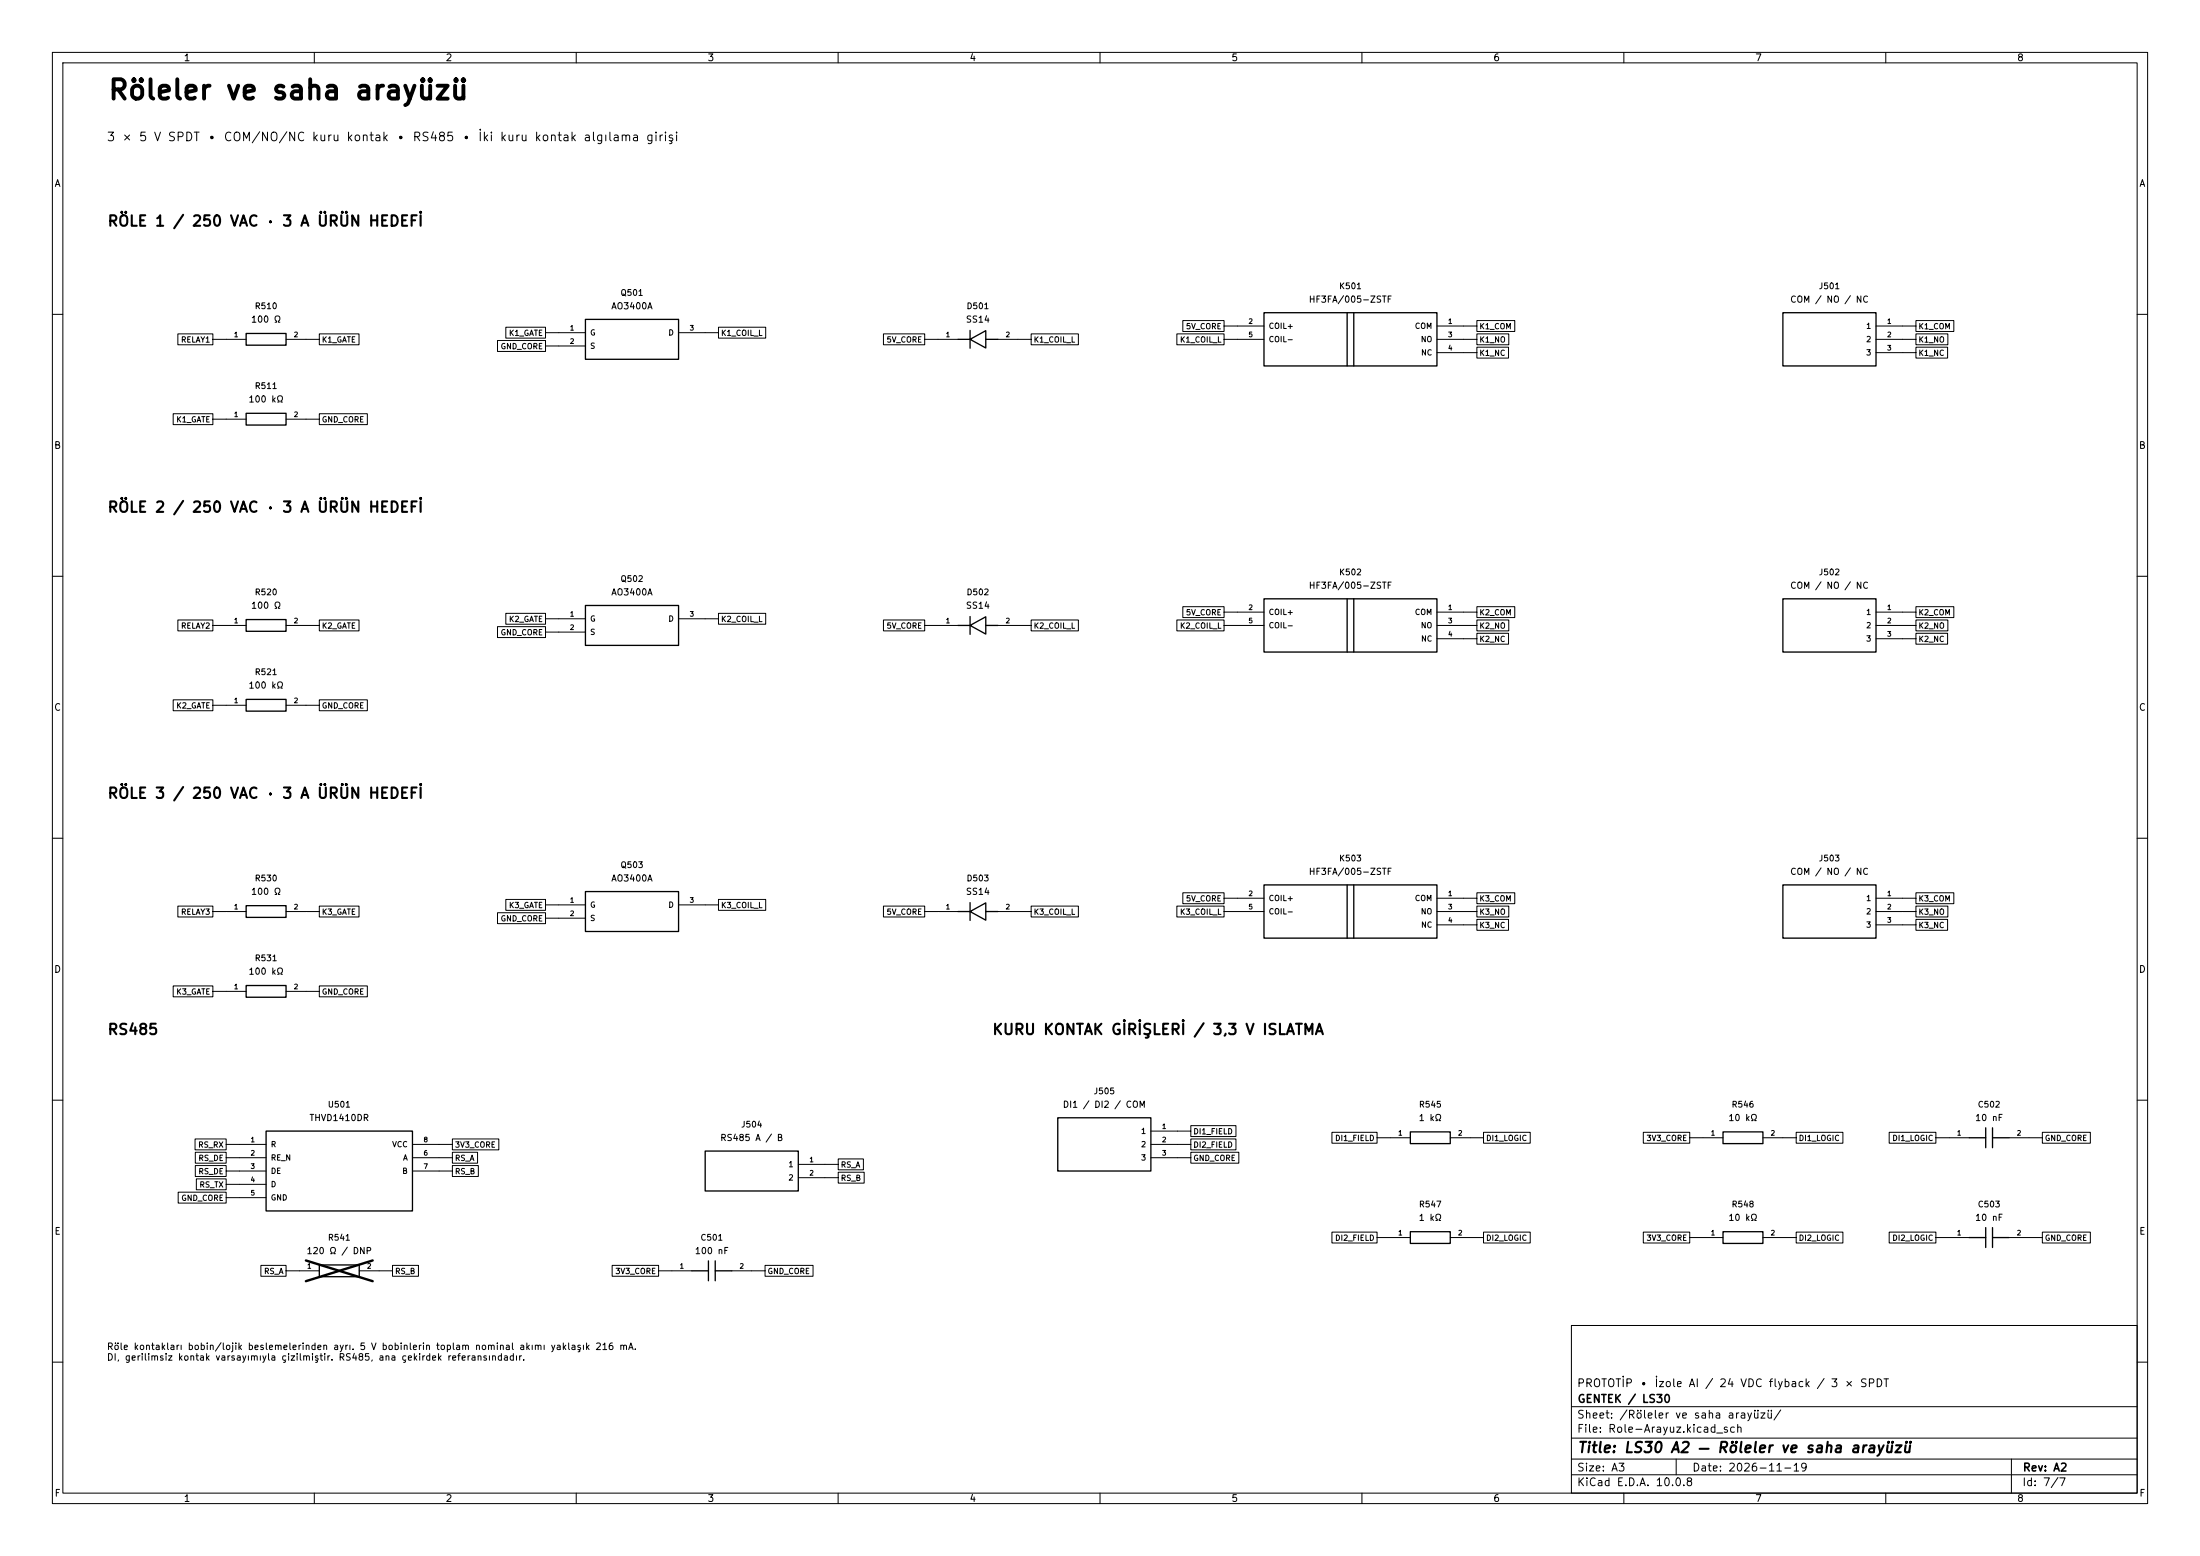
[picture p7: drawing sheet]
(kicad_sch (version 20250114) (generator "eeschema") (paper "A3")
(title_block (title "LS30 A2 — Röleler ve saha arayüzü") (date "2026-11-19") (rev "A2") (company "GENTEK / LS30")
(comment 1 "PROTOTİP • İzole AI / 24 VDC flyback / 3 × SPDT"))
(lib_symbols
(symbol "LS30_A2:R" (pin_names (offset 0.8) (hide yes))
(in_bom yes) (on_board yes)
(property "Reference" "R" (at 0 6.35 0) (effects (font (size 1.12 1.12))))
(property "Value" "R" (at 0 3.81 0) (effects (font (size 1.12 1.12))))
(property "Footprint" "Resistor_SMD:R_0603_1608Metric" (at 0 0 0) (effects (font (size 1.12 1.12)) (hide yes)))
(property "Datasheet" "" (at 0 0 0) (effects (font (size 1.12 1.12)) (hide yes)))
(symbol "R_0_1" (rectangle (start -3.81 1.12) (end 3.81 -1.12) (stroke (width 0.254) (type default)) (fill (type none))))
(symbol "R_1_1" (pin passive line (at -7.62 0 0) (length 3.81) (name "~" (effects (font (size 1.04 1.04)))) (number "1" (effects (font (size 0.91 0.91)))))
(pin passive line (at 7.62 0 180) (length 3.81) (name "~" (effects (font (size 1.04 1.04)))) (number "2" (effects (font (size 0.91 0.91)))))))
(symbol "LS30_A2:AO3400A" (pin_names (offset 0.8))
(in_bom yes) (on_board yes)
(property "Reference" "Q" (at 0 8.89 0) (effects (font (size 1.12 1.12))))
(property "Value" "AO3400A" (at 0 6.35 0) (effects (font (size 1.12 1.12))))
(property "Footprint" "Package_TO_SOT_SMD:SOT-23" (at 0 0 0) (effects (font (size 1.12 1.12)) (hide yes)))
(property "Datasheet" "https://www.aosmd.com/sites/default/files/res/datasheets/AO3400A.pdf" (at 0 0 0) (effects (font (size 1.12 1.12)) (hide yes)))
(symbol "AO3400A_0_1" (rectangle (start -8.89 3.81) (end 8.89 -3.81) (stroke (width 0.254) (type default)) (fill (type background))))
(symbol "AO3400A_1_1" (pin input line (at -13.97 1.27 0) (length 5.08) (name "G" (effects (font (size 1.04 1.04)))) (number "1" (effects (font (size 0.91 0.91)))))
(pin passive line (at -13.97 -1.27 0) (length 5.08) (name "S" (effects (font (size 1.04 1.04)))) (number "2" (effects (font (size 0.91 0.91)))))
(pin passive line (at 13.97 1.27 180) (length 5.08) (name "D" (effects (font (size 1.04 1.04)))) (number "3" (effects (font (size 0.91 0.91)))))))
(symbol "LS30_A2:Diode" (pin_names (offset 0.8) (hide yes))
(in_bom yes) (on_board yes)
(property "Reference" "D" (at 0 6.35 0) (effects (font (size 1.12 1.12))))
(property "Value" "Diode" (at 0 3.81 0) (effects (font (size 1.12 1.12))))
(property "Footprint" "Diode_SMD:D_SMA" (at 0 0 0) (effects (font (size 1.12 1.12)) (hide yes)))
(property "Datasheet" "" (at 0 0 0) (effects (font (size 1.12 1.12)) (hide yes)))
(symbol "Diode_0_1" (polyline (pts (xy -3.81 0) (xy -1.5 0)) (stroke (width 0.254) (type default)) (fill (type none)))(polyline (pts (xy -1.5 1.7) (xy -1.5 -1.7)) (stroke (width 0.254) (type default)) (fill (type none)))(polyline (pts (xy -1.5 0) (xy 1.5 1.65) (xy 1.5 -1.65) (xy -1.5 0)) (stroke (width 0.254) (type default)) (fill (type none)))(polyline (pts (xy 1.5 0) (xy 3.81 0)) (stroke (width 0.254) (type default)) (fill (type none))))
(symbol "Diode_1_1" (pin passive line (at -7.62 0 0) (length 3.81) (name "~" (effects (font (size 1.04 1.04)))) (number "1" (effects (font (size 0.91 0.91)))))
(pin passive line (at 7.62 0 180) (length 3.81) (name "~" (effects (font (size 1.04 1.04)))) (number "2" (effects (font (size 0.91 0.91)))))))
(symbol "LS30_A2:HF3FA_SPDT" (pin_names (offset 0.8))
(in_bom yes) (on_board yes)
(property "Reference" "K" (at 0 10.16 0) (effects (font (size 1.12 1.12))))
(property "Value" "HF3FA_SPDT" (at 0 7.62 0) (effects (font (size 1.12 1.12))))
(property "Footprint" "Relay_THT:Relay_SPDT_Omron-G5LE-1" (at 0 0 0) (effects (font (size 1.12 1.12)) (hide yes)))
(property "Datasheet" "https://source.hongfa.com/Uploads/Product/PDF/HF3FA_HF3FA-T_en.pdf" (at 0 0 0) (effects (font (size 1.12 1.12)) (hide yes)))
(symbol "HF3FA_SPDT_0_1" (rectangle (start -16.51 5.08) (end 16.51 -5.08) (stroke (width 0.254) (type default)) (fill (type background)))(polyline (pts (xy -0.635 5.08) (xy -0.635 -5.08)) (stroke (width 0.254) (type default)) (fill (type none)))(polyline (pts (xy 0.635 5.08) (xy 0.635 -5.08)) (stroke (width 0.254) (type default)) (fill (type none))))
(symbol "HF3FA_SPDT_1_1" (pin passive line (at -21.59 2.54 0) (length 5.08) (name "COIL+" (effects (font (size 1.04 1.04)))) (number "2" (effects (font (size 0.91 0.91)))))
(pin passive line (at -21.59 0 0) (length 5.08) (name "COIL-" (effects (font (size 1.04 1.04)))) (number "5" (effects (font (size 0.91 0.91)))))
(pin passive line (at 21.59 2.54 180) (length 5.08) (name "COM" (effects (font (size 1.04 1.04)))) (number "1" (effects (font (size 0.91 0.91)))))
(pin passive line (at 21.59 0 180) (length 5.08) (name "NO" (effects (font (size 1.04 1.04)))) (number "3" (effects (font (size 0.91 0.91)))))
(pin passive line (at 21.59 -2.54 180) (length 5.08) (name "NC" (effects (font (size 1.04 1.04)))) (number "4" (effects (font (size 0.91 0.91)))))))
(symbol "LS30_A2:Connector_3" (pin_names (offset 0.8))
(in_bom yes) (on_board yes)
(property "Reference" "J" (at 0 10.16 0) (effects (font (size 1.12 1.12))))
(property "Value" "Connector_3" (at 0 7.62 0) (effects (font (size 1.12 1.12))))
(property "Footprint" "TerminalBlock_Phoenix:TerminalBlock_Phoenix_MKDS-1,5-3-5.08_1x03_P5.08mm_Horizontal" (at 0 0 0) (effects (font (size 1.12 1.12)) (hide yes)))
(property "Datasheet" "" (at 0 0 0) (effects (font (size 1.12 1.12)) (hide yes)))
(symbol "Connector_3_0_1" (rectangle (start -8.89 5.08) (end 8.89 -5.08) (stroke (width 0.254) (type default)) (fill (type background))))
(symbol "Connector_3_1_1" (pin passive line (at 13.97 2.54 180) (length 5.08) (name "1" (effects (font (size 1.04 1.04)))) (number "1" (effects (font (size 0.91 0.91)))))
(pin passive line (at 13.97 0 180) (length 5.08) (name "2" (effects (font (size 1.04 1.04)))) (number "2" (effects (font (size 0.91 0.91)))))
(pin passive line (at 13.97 -2.54 180) (length 5.08) (name "3" (effects (font (size 1.04 1.04)))) (number "3" (effects (font (size 0.91 0.91)))))))
(symbol "LS30_A2:THVD1410" (pin_names (offset 0.8))
(in_bom yes) (on_board yes)
(property "Reference" "U" (at 0 12.7 0) (effects (font (size 1.12 1.12))))
(property "Value" "THVD1410" (at 0 10.16 0) (effects (font (size 1.12 1.12))))
(property "Footprint" "Package_SO:SOIC-8_3.9x4.9mm_P1.27mm" (at 0 0 0) (effects (font (size 1.12 1.12)) (hide yes)))
(property "Datasheet" "https://www.ti.com/lit/ds/symlink/thvd1450.pdf" (at 0 0 0) (effects (font (size 1.12 1.12)) (hide yes)))
(symbol "THVD1410_0_1" (rectangle (start -13.97 7.62) (end 13.97 -7.62) (stroke (width 0.254) (type default)) (fill (type background))))
(symbol "THVD1410_1_1" (pin output line (at -19.05 5.08 0) (length 5.08) (name "R" (effects (font (size 1.04 1.04)))) (number "1" (effects (font (size 0.91 0.91)))))
(pin input line (at -19.05 2.54 0) (length 5.08) (name "RE_N" (effects (font (size 1.04 1.04)))) (number "2" (effects (font (size 0.91 0.91)))))
(pin input line (at -19.05 0 0) (length 5.08) (name "DE" (effects (font (size 1.04 1.04)))) (number "3" (effects (font (size 0.91 0.91)))))
(pin input line (at -19.05 -2.54 0) (length 5.08) (name "D" (effects (font (size 1.04 1.04)))) (number "4" (effects (font (size 0.91 0.91)))))
(pin power_in line (at -19.05 -5.08 0) (length 5.08) (name "GND" (effects (font (size 1.04 1.04)))) (number "5" (effects (font (size 0.91 0.91)))))
(pin power_in line (at 19.05 5.08 180) (length 5.08) (name "VCC" (effects (font (size 1.04 1.04)))) (number "8" (effects (font (size 0.91 0.91)))))
(pin bidirectional line (at 19.05 2.54 180) (length 5.08) (name "A" (effects (font (size 1.04 1.04)))) (number "6" (effects (font (size 0.91 0.91)))))
(pin bidirectional line (at 19.05 0 180) (length 5.08) (name "B" (effects (font (size 1.04 1.04)))) (number "7" (effects (font (size 0.91 0.91)))))))
(symbol "LS30_A2:Connector_2" (pin_names (offset 0.8))
(in_bom yes) (on_board yes)
(property "Reference" "J" (at 0 8.89 0) (effects (font (size 1.12 1.12))))
(property "Value" "Connector_2" (at 0 6.35 0) (effects (font (size 1.12 1.12))))
(property "Footprint" "TerminalBlock_Phoenix:TerminalBlock_Phoenix_MKDS-1,5-2-5.08_1x02_P5.08mm_Horizontal" (at 0 0 0) (effects (font (size 1.12 1.12)) (hide yes)))
(property "Datasheet" "" (at 0 0 0) (effects (font (size 1.12 1.12)) (hide yes)))
(symbol "Connector_2_0_1" (rectangle (start -8.89 3.81) (end 8.89 -3.81) (stroke (width 0.254) (type default)) (fill (type background))))
(symbol "Connector_2_1_1" (pin passive line (at 13.97 1.27 180) (length 5.08) (name "1" (effects (font (size 1.04 1.04)))) (number "1" (effects (font (size 0.91 0.91)))))
(pin passive line (at 13.97 -1.27 180) (length 5.08) (name "2" (effects (font (size 1.04 1.04)))) (number "2" (effects (font (size 0.91 0.91)))))))
(symbol "LS30_A2:C" (pin_names (offset 0.8) (hide yes))
(in_bom yes) (on_board yes)
(property "Reference" "C" (at 0 6.35 0) (effects (font (size 1.12 1.12))))
(property "Value" "C" (at 0 3.81 0) (effects (font (size 1.12 1.12))))
(property "Footprint" "Capacitor_SMD:C_0603_1608Metric" (at 0 0 0) (effects (font (size 1.12 1.12)) (hide yes)))
(property "Datasheet" "" (at 0 0 0) (effects (font (size 1.12 1.12)) (hide yes)))
(symbol "C_0_1" (polyline (pts (xy -3.81 0) (xy -0.65 0)) (stroke (width 0.254) (type default)) (fill (type none)))(polyline (pts (xy 0.65 0) (xy 3.81 0)) (stroke (width 0.254) (type default)) (fill (type none)))(polyline (pts (xy -0.65 -1.9) (xy -0.65 1.9)) (stroke (width 0.254) (type default)) (fill (type none)))(polyline (pts (xy 0.65 -1.9) (xy 0.65 1.9)) (stroke (width 0.254) (type default)) (fill (type none))))
(symbol "C_1_1" (pin passive line (at -7.62 0 0) (length 3.81) (name "~" (effects (font (size 1.04 1.04)))) (number "1" (effects (font (size 0.91 0.91)))))
(pin passive line (at 7.62 0 180) (length 3.81) (name "~" (effects (font (size 1.04 1.04)))) (number "2" (effects (font (size 0.91 0.91))))))))
(text "Röleler ve saha arayüzü" (at 20.32 15.24 0) (effects (font (size 3.7 3.7) (bold yes)) (justify left top)))
(text "3 × 5 V SPDT • COM/NO/NC kuru kontak • RS485 • İki kuru kontak algılama girişi" (at 20.32 25.4 0) (effects (font (size 1.65 1.65)) (justify left top)))
(text "RÖLE 1 / 250 VAC · 3 A ÜRÜN HEDEFİ" (at 20.32 41.27 0) (effects (font (size 2 2) (bold yes)) (justify left top)))
(wire (pts (xy 43.18 64.77) (xy 40.64 64.77)) (stroke (width 0) (type default)))
(global_label "RELAY1" (shape passive) (at 40.64 64.77 0) (effects (font (size 1.04 1.04)) (justify right)))
(wire (pts (xy 58.42 64.77) (xy 60.96 64.77)) (stroke (width 0) (type default)))
(global_label "K1_GATE" (shape passive) (at 60.96 64.77 180) (effects (font (size 1.04 1.04)) (justify left)))
(symbol (lib_id "LS30_A2:R") (at 50.8 64.77 0) (unit 1)
(in_bom yes) (on_board yes) (dnp no)
(property "Reference" "R510" (at 50.8 58.42 0) (effects (font (size 1.12 1.12))))
(property "Value" "100 Ω" (at 50.8 60.96 0) (effects (font (size 1.2 1.2))))
(property "Footprint" "Resistor_SMD:R_0603_1608Metric" (at 50.8 64.77 0) (effects (font (size 1.12 1.12)) (hide yes)))
(property "Datasheet" "" (at 50.8 64.77 0) (effects (font (size 1.12 1.12)) (hide yes)))
(pin "1")
(pin "2"))
(wire (pts (xy 43.18 80.01) (xy 40.64 80.01)) (stroke (width 0) (type default)))
(global_label "K1_GATE" (shape passive) (at 40.64 80.01 0) (effects (font (size 1.04 1.04)) (justify right)))
(wire (pts (xy 58.42 80.01) (xy 60.96 80.01)) (stroke (width 0) (type default)))
(global_label "GND_CORE" (shape passive) (at 60.96 80.01 180) (effects (font (size 1.04 1.04)) (justify left)))
(symbol (lib_id "LS30_A2:R") (at 50.8 80.01 0) (unit 1)
(in_bom yes) (on_board yes) (dnp no)
(property "Reference" "R511" (at 50.8 73.66 0) (effects (font (size 1.12 1.12))))
(property "Value" "100 kΩ" (at 50.8 76.2 0) (effects (font (size 1.2 1.2))))
(property "Footprint" "Resistor_SMD:R_0603_1608Metric" (at 50.8 80.01 0) (effects (font (size 1.12 1.12)) (hide yes)))
(property "Datasheet" "" (at 50.8 80.01 0) (effects (font (size 1.12 1.12)) (hide yes)))
(pin "1")
(pin "2"))
(wire (pts (xy 106.68 63.5) (xy 104.14 63.5)) (stroke (width 0) (type default)))
(global_label "K1_GATE" (shape passive) (at 104.14 63.5 0) (effects (font (size 1.04 1.04)) (justify right)))
(wire (pts (xy 106.68 66.04) (xy 104.14 66.04)) (stroke (width 0) (type default)))
(global_label "GND_CORE" (shape passive) (at 104.14 66.04 0) (effects (font (size 1.04 1.04)) (justify right)))
(wire (pts (xy 134.62 63.5) (xy 137.16 63.5)) (stroke (width 0) (type default)))
(global_label "K1_COIL_L" (shape passive) (at 137.16 63.5 180) (effects (font (size 1.04 1.04)) (justify left)))
(symbol (lib_id "LS30_A2:AO3400A") (at 120.65 64.77 0) (unit 1)
(in_bom yes) (on_board yes) (dnp no)
(property "Reference" "Q501" (at 120.65 55.88 0) (effects (font (size 1.12 1.12))))
(property "Value" "AO3400A" (at 120.65 58.42 0) (effects (font (size 1.2 1.2))))
(property "Footprint" "Package_TO_SOT_SMD:SOT-23" (at 120.65 64.77 0) (effects (font (size 1.12 1.12)) (hide yes)))
(property "Datasheet" "https://www.aosmd.com/sites/default/files/res/datasheets/AO3400A.pdf" (at 120.65 64.77 0) (effects (font (size 1.12 1.12)) (hide yes)))
(pin "1")
(pin "2")
(pin "3"))
(wire (pts (xy 179.07 64.77) (xy 176.53 64.77)) (stroke (width 0) (type default)))
(global_label "5V_CORE" (shape passive) (at 176.53 64.77 0) (effects (font (size 1.04 1.04)) (justify right)))
(wire (pts (xy 194.31 64.77) (xy 196.85 64.77)) (stroke (width 0) (type default)))
(global_label "K1_COIL_L" (shape passive) (at 196.85 64.77 180) (effects (font (size 1.04 1.04)) (justify left)))
(symbol (lib_id "LS30_A2:Diode") (at 186.69 64.77 0) (unit 1)
(in_bom yes) (on_board yes) (dnp no)
(property "Reference" "D501" (at 186.69 58.42 0) (effects (font (size 1.12 1.12))))
(property "Value" "SS14" (at 186.69 60.96 0) (effects (font (size 1.2 1.2))))
(property "Footprint" "Diode_SMD:D_SMA" (at 186.69 64.77 0) (effects (font (size 1.12 1.12)) (hide yes)))
(property "Datasheet" "" (at 186.69 64.77 0) (effects (font (size 1.12 1.12)) (hide yes)))
(pin "1")
(pin "2"))
(wire (pts (xy 236.22 62.23) (xy 233.68 62.23)) (stroke (width 0) (type default)))
(global_label "5V_CORE" (shape passive) (at 233.68 62.23 0) (effects (font (size 1.04 1.04)) (justify right)))
(wire (pts (xy 236.22 64.77) (xy 233.68 64.77)) (stroke (width 0) (type default)))
(global_label "K1_COIL_L" (shape passive) (at 233.68 64.77 0) (effects (font (size 1.04 1.04)) (justify right)))
(wire (pts (xy 279.4 62.23) (xy 281.94 62.23)) (stroke (width 0) (type default)))
(global_label "K1_COM" (shape passive) (at 281.94 62.23 180) (effects (font (size 1.04 1.04)) (justify left)))
(wire (pts (xy 279.4 64.77) (xy 281.94 64.77)) (stroke (width 0) (type default)))
(global_label "K1_NO" (shape passive) (at 281.94 64.77 180) (effects (font (size 1.04 1.04)) (justify left)))
(wire (pts (xy 279.4 67.31) (xy 281.94 67.31)) (stroke (width 0) (type default)))
(global_label "K1_NC" (shape passive) (at 281.94 67.31 180) (effects (font (size 1.04 1.04)) (justify left)))
(symbol (lib_id "LS30_A2:HF3FA_SPDT") (at 257.81 64.77 0) (unit 1)
(in_bom yes) (on_board yes) (dnp no)
(property "Reference" "K501" (at 257.81 54.61 0) (effects (font (size 1.12 1.12))))
(property "Value" "HF3FA/005-ZSTF" (at 257.81 57.15 0) (effects (font (size 1.2 1.2))))
(property "Footprint" "Relay_THT:Relay_SPDT_Omron-G5LE-1" (at 257.81 64.77 0) (effects (font (size 1.12 1.12)) (hide yes)))
(property "Datasheet" "https://source.hongfa.com/Uploads/Product/PDF/HF3FA_HF3FA-T_en.pdf" (at 257.81 64.77 0) (effects (font (size 1.12 1.12)) (hide yes)))
(pin "2")
(pin "5")
(pin "1")
(pin "3")
(pin "4"))
(wire (pts (xy 363.22 62.23) (xy 365.76 62.23)) (stroke (width 0) (type default)))
(global_label "K1_COM" (shape passive) (at 365.76 62.23 180) (effects (font (size 1.04 1.04)) (justify left)))
(wire (pts (xy 363.22 64.77) (xy 365.76 64.77)) (stroke (width 0) (type default)))
(global_label "K1_NO" (shape passive) (at 365.76 64.77 180) (effects (font (size 1.04 1.04)) (justify left)))
(wire (pts (xy 363.22 67.31) (xy 365.76 67.31)) (stroke (width 0) (type default)))
(global_label "K1_NC" (shape passive) (at 365.76 67.31 180) (effects (font (size 1.04 1.04)) (justify left)))
(symbol (lib_id "LS30_A2:Connector_3") (at 349.25 64.77 0) (unit 1)
(in_bom yes) (on_board yes) (dnp no)
(property "Reference" "J501" (at 349.25 54.61 0) (effects (font (size 1.12 1.12))))
(property "Value" "COM / NO / NC" (at 349.25 57.15 0) (effects (font (size 1.2 1.2))))
(property "Footprint" "TerminalBlock_Phoenix:TerminalBlock_Phoenix_MKDS-1,5-3-5.08_1x03_P5.08mm_Horizontal" (at 349.25 64.77 0) (effects (font (size 1.12 1.12)) (hide yes)))
(property "Datasheet" "" (at 349.25 64.77 0) (effects (font (size 1.12 1.12)) (hide yes)))
(pin "1")
(pin "2")
(pin "3"))
(text "RÖLE 2 / 250 VAC · 3 A ÜRÜN HEDEFİ" (at 20.32 95.88 0) (effects (font (size 2 2) (bold yes)) (justify left top)))
(wire (pts (xy 43.18 119.38) (xy 40.64 119.38)) (stroke (width 0) (type default)))
(global_label "RELAY2" (shape passive) (at 40.64 119.38 0) (effects (font (size 1.04 1.04)) (justify right)))
(wire (pts (xy 58.42 119.38) (xy 60.96 119.38)) (stroke (width 0) (type default)))
(global_label "K2_GATE" (shape passive) (at 60.96 119.38 180) (effects (font (size 1.04 1.04)) (justify left)))
(symbol (lib_id "LS30_A2:R") (at 50.8 119.38 0) (unit 1)
(in_bom yes) (on_board yes) (dnp no)
(property "Reference" "R520" (at 50.8 113.03 0) (effects (font (size 1.12 1.12))))
(property "Value" "100 Ω" (at 50.8 115.57 0) (effects (font (size 1.2 1.2))))
(property "Footprint" "Resistor_SMD:R_0603_1608Metric" (at 50.8 119.38 0) (effects (font (size 1.12 1.12)) (hide yes)))
(property "Datasheet" "" (at 50.8 119.38 0) (effects (font (size 1.12 1.12)) (hide yes)))
(pin "1")
(pin "2"))
(wire (pts (xy 43.18 134.62) (xy 40.64 134.62)) (stroke (width 0) (type default)))
(global_label "K2_GATE" (shape passive) (at 40.64 134.62 0) (effects (font (size 1.04 1.04)) (justify right)))
(wire (pts (xy 58.42 134.62) (xy 60.96 134.62)) (stroke (width 0) (type default)))
(global_label "GND_CORE" (shape passive) (at 60.96 134.62 180) (effects (font (size 1.04 1.04)) (justify left)))
(symbol (lib_id "LS30_A2:R") (at 50.8 134.62 0) (unit 1)
(in_bom yes) (on_board yes) (dnp no)
(property "Reference" "R521" (at 50.8 128.27 0) (effects (font (size 1.12 1.12))))
(property "Value" "100 kΩ" (at 50.8 130.81 0) (effects (font (size 1.2 1.2))))
(property "Footprint" "Resistor_SMD:R_0603_1608Metric" (at 50.8 134.62 0) (effects (font (size 1.12 1.12)) (hide yes)))
(property "Datasheet" "" (at 50.8 134.62 0) (effects (font (size 1.12 1.12)) (hide yes)))
(pin "1")
(pin "2"))
(wire (pts (xy 106.68 118.11) (xy 104.14 118.11)) (stroke (width 0) (type default)))
(global_label "K2_GATE" (shape passive) (at 104.14 118.11 0) (effects (font (size 1.04 1.04)) (justify right)))
(wire (pts (xy 106.68 120.65) (xy 104.14 120.65)) (stroke (width 0) (type default)))
(global_label "GND_CORE" (shape passive) (at 104.14 120.65 0) (effects (font (size 1.04 1.04)) (justify right)))
(wire (pts (xy 134.62 118.11) (xy 137.16 118.11)) (stroke (width 0) (type default)))
(global_label "K2_COIL_L" (shape passive) (at 137.16 118.11 180) (effects (font (size 1.04 1.04)) (justify left)))
(symbol (lib_id "LS30_A2:AO3400A") (at 120.65 119.38 0) (unit 1)
(in_bom yes) (on_board yes) (dnp no)
(property "Reference" "Q502" (at 120.65 110.49 0) (effects (font (size 1.12 1.12))))
(property "Value" "AO3400A" (at 120.65 113.03 0) (effects (font (size 1.2 1.2))))
(property "Footprint" "Package_TO_SOT_SMD:SOT-23" (at 120.65 119.38 0) (effects (font (size 1.12 1.12)) (hide yes)))
(property "Datasheet" "https://www.aosmd.com/sites/default/files/res/datasheets/AO3400A.pdf" (at 120.65 119.38 0) (effects (font (size 1.12 1.12)) (hide yes)))
(pin "1")
(pin "2")
(pin "3"))
(wire (pts (xy 179.07 119.38) (xy 176.53 119.38)) (stroke (width 0) (type default)))
(global_label "5V_CORE" (shape passive) (at 176.53 119.38 0) (effects (font (size 1.04 1.04)) (justify right)))
(wire (pts (xy 194.31 119.38) (xy 196.85 119.38)) (stroke (width 0) (type default)))
(global_label "K2_COIL_L" (shape passive) (at 196.85 119.38 180) (effects (font (size 1.04 1.04)) (justify left)))
(symbol (lib_id "LS30_A2:Diode") (at 186.69 119.38 0) (unit 1)
(in_bom yes) (on_board yes) (dnp no)
(property "Reference" "D502" (at 186.69 113.03 0) (effects (font (size 1.12 1.12))))
(property "Value" "SS14" (at 186.69 115.57 0) (effects (font (size 1.2 1.2))))
(property "Footprint" "Diode_SMD:D_SMA" (at 186.69 119.38 0) (effects (font (size 1.12 1.12)) (hide yes)))
(property "Datasheet" "" (at 186.69 119.38 0) (effects (font (size 1.12 1.12)) (hide yes)))
(pin "1")
(pin "2"))
(wire (pts (xy 236.22 116.84) (xy 233.68 116.84)) (stroke (width 0) (type default)))
(global_label "5V_CORE" (shape passive) (at 233.68 116.84 0) (effects (font (size 1.04 1.04)) (justify right)))
(wire (pts (xy 236.22 119.38) (xy 233.68 119.38)) (stroke (width 0) (type default)))
(global_label "K2_COIL_L" (shape passive) (at 233.68 119.38 0) (effects (font (size 1.04 1.04)) (justify right)))
(wire (pts (xy 279.4 116.84) (xy 281.94 116.84)) (stroke (width 0) (type default)))
(global_label "K2_COM" (shape passive) (at 281.94 116.84 180) (effects (font (size 1.04 1.04)) (justify left)))
(wire (pts (xy 279.4 119.38) (xy 281.94 119.38)) (stroke (width 0) (type default)))
(global_label "K2_NO" (shape passive) (at 281.94 119.38 180) (effects (font (size 1.04 1.04)) (justify left)))
(wire (pts (xy 279.4 121.92) (xy 281.94 121.92)) (stroke (width 0) (type default)))
(global_label "K2_NC" (shape passive) (at 281.94 121.92 180) (effects (font (size 1.04 1.04)) (justify left)))
(symbol (lib_id "LS30_A2:HF3FA_SPDT") (at 257.81 119.38 0) (unit 1)
(in_bom yes) (on_board yes) (dnp no)
(property "Reference" "K502" (at 257.81 109.22 0) (effects (font (size 1.12 1.12))))
(property "Value" "HF3FA/005-ZSTF" (at 257.81 111.76 0) (effects (font (size 1.2 1.2))))
(property "Footprint" "Relay_THT:Relay_SPDT_Omron-G5LE-1" (at 257.81 119.38 0) (effects (font (size 1.12 1.12)) (hide yes)))
(property "Datasheet" "https://source.hongfa.com/Uploads/Product/PDF/HF3FA_HF3FA-T_en.pdf" (at 257.81 119.38 0) (effects (font (size 1.12 1.12)) (hide yes)))
(pin "2")
(pin "5")
(pin "1")
(pin "3")
(pin "4"))
(wire (pts (xy 363.22 116.84) (xy 365.76 116.84)) (stroke (width 0) (type default)))
(global_label "K2_COM" (shape passive) (at 365.76 116.84 180) (effects (font (size 1.04 1.04)) (justify left)))
(wire (pts (xy 363.22 119.38) (xy 365.76 119.38)) (stroke (width 0) (type default)))
(global_label "K2_NO" (shape passive) (at 365.76 119.38 180) (effects (font (size 1.04 1.04)) (justify left)))
(wire (pts (xy 363.22 121.92) (xy 365.76 121.92)) (stroke (width 0) (type default)))
(global_label "K2_NC" (shape passive) (at 365.76 121.92 180) (effects (font (size 1.04 1.04)) (justify left)))
(symbol (lib_id "LS30_A2:Connector_3") (at 349.25 119.38 0) (unit 1)
(in_bom yes) (on_board yes) (dnp no)
(property "Reference" "J502" (at 349.25 109.22 0) (effects (font (size 1.12 1.12))))
(property "Value" "COM / NO / NC" (at 349.25 111.76 0) (effects (font (size 1.2 1.2))))
(property "Footprint" "TerminalBlock_Phoenix:TerminalBlock_Phoenix_MKDS-1,5-3-5.08_1x03_P5.08mm_Horizontal" (at 349.25 119.38 0) (effects (font (size 1.12 1.12)) (hide yes)))
(property "Datasheet" "" (at 349.25 119.38 0) (effects (font (size 1.12 1.12)) (hide yes)))
(pin "1")
(pin "2")
(pin "3"))
(text "RÖLE 3 / 250 VAC · 3 A ÜRÜN HEDEFİ" (at 20.32 150.49 0) (effects (font (size 2 2) (bold yes)) (justify left top)))
(wire (pts (xy 43.18 173.99) (xy 40.64 173.99)) (stroke (width 0) (type default)))
(global_label "RELAY3" (shape passive) (at 40.64 173.99 0) (effects (font (size 1.04 1.04)) (justify right)))
(wire (pts (xy 58.42 173.99) (xy 60.96 173.99)) (stroke (width 0) (type default)))
(global_label "K3_GATE" (shape passive) (at 60.96 173.99 180) (effects (font (size 1.04 1.04)) (justify left)))
(symbol (lib_id "LS30_A2:R") (at 50.8 173.99 0) (unit 1)
(in_bom yes) (on_board yes) (dnp no)
(property "Reference" "R530" (at 50.8 167.64 0) (effects (font (size 1.12 1.12))))
(property "Value" "100 Ω" (at 50.8 170.18 0) (effects (font (size 1.2 1.2))))
(property "Footprint" "Resistor_SMD:R_0603_1608Metric" (at 50.8 173.99 0) (effects (font (size 1.12 1.12)) (hide yes)))
(property "Datasheet" "" (at 50.8 173.99 0) (effects (font (size 1.12 1.12)) (hide yes)))
(pin "1")
(pin "2"))
(wire (pts (xy 43.18 189.23) (xy 40.64 189.23)) (stroke (width 0) (type default)))
(global_label "K3_GATE" (shape passive) (at 40.64 189.23 0) (effects (font (size 1.04 1.04)) (justify right)))
(wire (pts (xy 58.42 189.23) (xy 60.96 189.23)) (stroke (width 0) (type default)))
(global_label "GND_CORE" (shape passive) (at 60.96 189.23 180) (effects (font (size 1.04 1.04)) (justify left)))
(symbol (lib_id "LS30_A2:R") (at 50.8 189.23 0) (unit 1)
(in_bom yes) (on_board yes) (dnp no)
(property "Reference" "R531" (at 50.8 182.88 0) (effects (font (size 1.12 1.12))))
(property "Value" "100 kΩ" (at 50.8 185.42 0) (effects (font (size 1.2 1.2))))
(property "Footprint" "Resistor_SMD:R_0603_1608Metric" (at 50.8 189.23 0) (effects (font (size 1.12 1.12)) (hide yes)))
(property "Datasheet" "" (at 50.8 189.23 0) (effects (font (size 1.12 1.12)) (hide yes)))
(pin "1")
(pin "2"))
(wire (pts (xy 106.68 172.72) (xy 104.14 172.72)) (stroke (width 0) (type default)))
(global_label "K3_GATE" (shape passive) (at 104.14 172.72 0) (effects (font (size 1.04 1.04)) (justify right)))
(wire (pts (xy 106.68 175.26) (xy 104.14 175.26)) (stroke (width 0) (type default)))
(global_label "GND_CORE" (shape passive) (at 104.14 175.26 0) (effects (font (size 1.04 1.04)) (justify right)))
(wire (pts (xy 134.62 172.72) (xy 137.16 172.72)) (stroke (width 0) (type default)))
(global_label "K3_COIL_L" (shape passive) (at 137.16 172.72 180) (effects (font (size 1.04 1.04)) (justify left)))
(symbol (lib_id "LS30_A2:AO3400A") (at 120.65 173.99 0) (unit 1)
(in_bom yes) (on_board yes) (dnp no)
(property "Reference" "Q503" (at 120.65 165.1 0) (effects (font (size 1.12 1.12))))
(property "Value" "AO3400A" (at 120.65 167.64 0) (effects (font (size 1.2 1.2))))
(property "Footprint" "Package_TO_SOT_SMD:SOT-23" (at 120.65 173.99 0) (effects (font (size 1.12 1.12)) (hide yes)))
(property "Datasheet" "https://www.aosmd.com/sites/default/files/res/datasheets/AO3400A.pdf" (at 120.65 173.99 0) (effects (font (size 1.12 1.12)) (hide yes)))
(pin "1")
(pin "2")
(pin "3"))
(wire (pts (xy 179.07 173.99) (xy 176.53 173.99)) (stroke (width 0) (type default)))
(global_label "5V_CORE" (shape passive) (at 176.53 173.99 0) (effects (font (size 1.04 1.04)) (justify right)))
(wire (pts (xy 194.31 173.99) (xy 196.85 173.99)) (stroke (width 0) (type default)))
(global_label "K3_COIL_L" (shape passive) (at 196.85 173.99 180) (effects (font (size 1.04 1.04)) (justify left)))
(symbol (lib_id "LS30_A2:Diode") (at 186.69 173.99 0) (unit 1)
(in_bom yes) (on_board yes) (dnp no)
(property "Reference" "D503" (at 186.69 167.64 0) (effects (font (size 1.12 1.12))))
(property "Value" "SS14" (at 186.69 170.18 0) (effects (font (size 1.2 1.2))))
(property "Footprint" "Diode_SMD:D_SMA" (at 186.69 173.99 0) (effects (font (size 1.12 1.12)) (hide yes)))
(property "Datasheet" "" (at 186.69 173.99 0) (effects (font (size 1.12 1.12)) (hide yes)))
(pin "1")
(pin "2"))
(wire (pts (xy 236.22 171.45) (xy 233.68 171.45)) (stroke (width 0) (type default)))
(global_label "5V_CORE" (shape passive) (at 233.68 171.45 0) (effects (font (size 1.04 1.04)) (justify right)))
(wire (pts (xy 236.22 173.99) (xy 233.68 173.99)) (stroke (width 0) (type default)))
(global_label "K3_COIL_L" (shape passive) (at 233.68 173.99 0) (effects (font (size 1.04 1.04)) (justify right)))
(wire (pts (xy 279.4 171.45) (xy 281.94 171.45)) (stroke (width 0) (type default)))
(global_label "K3_COM" (shape passive) (at 281.94 171.45 180) (effects (font (size 1.04 1.04)) (justify left)))
(wire (pts (xy 279.4 173.99) (xy 281.94 173.99)) (stroke (width 0) (type default)))
(global_label "K3_NO" (shape passive) (at 281.94 173.99 180) (effects (font (size 1.04 1.04)) (justify left)))
(wire (pts (xy 279.4 176.53) (xy 281.94 176.53)) (stroke (width 0) (type default)))
(global_label "K3_NC" (shape passive) (at 281.94 176.53 180) (effects (font (size 1.04 1.04)) (justify left)))
(symbol (lib_id "LS30_A2:HF3FA_SPDT") (at 257.81 173.99 0) (unit 1)
(in_bom yes) (on_board yes) (dnp no)
(property "Reference" "K503" (at 257.81 163.83 0) (effects (font (size 1.12 1.12))))
(property "Value" "HF3FA/005-ZSTF" (at 257.81 166.37 0) (effects (font (size 1.2 1.2))))
(property "Footprint" "Relay_THT:Relay_SPDT_Omron-G5LE-1" (at 257.81 173.99 0) (effects (font (size 1.12 1.12)) (hide yes)))
(property "Datasheet" "https://source.hongfa.com/Uploads/Product/PDF/HF3FA_HF3FA-T_en.pdf" (at 257.81 173.99 0) (effects (font (size 1.12 1.12)) (hide yes)))
(pin "2")
(pin "5")
(pin "1")
(pin "3")
(pin "4"))
(wire (pts (xy 363.22 171.45) (xy 365.76 171.45)) (stroke (width 0) (type default)))
(global_label "K3_COM" (shape passive) (at 365.76 171.45 180) (effects (font (size 1.04 1.04)) (justify left)))
(wire (pts (xy 363.22 173.99) (xy 365.76 173.99)) (stroke (width 0) (type default)))
(global_label "K3_NO" (shape passive) (at 365.76 173.99 180) (effects (font (size 1.04 1.04)) (justify left)))
(wire (pts (xy 363.22 176.53) (xy 365.76 176.53)) (stroke (width 0) (type default)))
(global_label "K3_NC" (shape passive) (at 365.76 176.53 180) (effects (font (size 1.04 1.04)) (justify left)))
(symbol (lib_id "LS30_A2:Connector_3") (at 349.25 173.99 0) (unit 1)
(in_bom yes) (on_board yes) (dnp no)
(property "Reference" "J503" (at 349.25 163.83 0) (effects (font (size 1.12 1.12))))
(property "Value" "COM / NO / NC" (at 349.25 166.37 0) (effects (font (size 1.2 1.2))))
(property "Footprint" "TerminalBlock_Phoenix:TerminalBlock_Phoenix_MKDS-1,5-3-5.08_1x03_P5.08mm_Horizontal" (at 349.25 173.99 0) (effects (font (size 1.12 1.12)) (hide yes)))
(property "Datasheet" "" (at 349.25 173.99 0) (effects (font (size 1.12 1.12)) (hide yes)))
(pin "1")
(pin "2")
(pin "3"))
(text "RS485" (at 20.32 195.58 0) (effects (font (size 2 2) (bold yes)) (justify left top)))
(wire (pts (xy 45.72 218.44) (xy 43.18 218.44)) (stroke (width 0) (type default)))
(global_label "RS_RX" (shape passive) (at 43.18 218.44 0) (effects (font (size 1.04 1.04)) (justify right)))
(wire (pts (xy 45.72 220.98) (xy 43.18 220.98)) (stroke (width 0) (type default)))
(global_label "RS_DE" (shape passive) (at 43.18 220.98 0) (effects (font (size 1.04 1.04)) (justify right)))
(wire (pts (xy 45.72 223.52) (xy 43.18 223.52)) (stroke (width 0) (type default)))
(global_label "RS_DE" (shape passive) (at 43.18 223.52 0) (effects (font (size 1.04 1.04)) (justify right)))
(wire (pts (xy 45.72 226.06) (xy 43.18 226.06)) (stroke (width 0) (type default)))
(global_label "RS_TX" (shape passive) (at 43.18 226.06 0) (effects (font (size 1.04 1.04)) (justify right)))
(wire (pts (xy 45.72 228.6) (xy 43.18 228.6)) (stroke (width 0) (type default)))
(global_label "GND_CORE" (shape passive) (at 43.18 228.6 0) (effects (font (size 1.04 1.04)) (justify right)))
(wire (pts (xy 83.82 218.44) (xy 86.36 218.44)) (stroke (width 0) (type default)))
(global_label "3V3_CORE" (shape passive) (at 86.36 218.44 180) (effects (font (size 1.04 1.04)) (justify left)))
(wire (pts (xy 83.82 220.98) (xy 86.36 220.98)) (stroke (width 0) (type default)))
(global_label "RS_A" (shape passive) (at 86.36 220.98 180) (effects (font (size 1.04 1.04)) (justify left)))
(wire (pts (xy 83.82 223.52) (xy 86.36 223.52)) (stroke (width 0) (type default)))
(global_label "RS_B" (shape passive) (at 86.36 223.52 180) (effects (font (size 1.04 1.04)) (justify left)))
(symbol (lib_id "LS30_A2:THVD1410") (at 64.77 223.52 0) (unit 1)
(in_bom yes) (on_board yes) (dnp no)
(property "Reference" "U501" (at 64.77 210.82 0) (effects (font (size 1.12 1.12))))
(property "Value" "THVD1410DR" (at 64.77 213.36 0) (effects (font (size 1.2 1.2))))
(property "Footprint" "Package_SO:SOIC-8_3.9x4.9mm_P1.27mm" (at 64.77 223.52 0) (effects (font (size 1.12 1.12)) (hide yes)))
(property "Datasheet" "https://www.ti.com/lit/ds/symlink/thvd1450.pdf" (at 64.77 223.52 0) (effects (font (size 1.12 1.12)) (hide yes)))
(pin "1")
(pin "2")
(pin "3")
(pin "4")
(pin "5")
(pin "8")
(pin "6")
(pin "7"))
(wire (pts (xy 157.48 222.25) (xy 160.02 222.25)) (stroke (width 0) (type default)))
(global_label "RS_A" (shape passive) (at 160.02 222.25 180) (effects (font (size 1.04 1.04)) (justify left)))
(wire (pts (xy 157.48 224.79) (xy 160.02 224.79)) (stroke (width 0) (type default)))
(global_label "RS_B" (shape passive) (at 160.02 224.79 180) (effects (font (size 1.04 1.04)) (justify left)))
(symbol (lib_id "LS30_A2:Connector_2") (at 143.51 223.52 0) (unit 1)
(in_bom yes) (on_board yes) (dnp no)
(property "Reference" "J504" (at 143.51 214.63 0) (effects (font (size 1.12 1.12))))
(property "Value" "RS485 A / B" (at 143.51 217.17 0) (effects (font (size 1.2 1.2))))
(property "Footprint" "TerminalBlock_Phoenix:TerminalBlock_Phoenix_MKDS-1,5-2-5.08_1x02_P5.08mm_Horizontal" (at 143.51 223.52 0) (effects (font (size 1.12 1.12)) (hide yes)))
(property "Datasheet" "" (at 143.51 223.52 0) (effects (font (size 1.12 1.12)) (hide yes)))
(pin "1")
(pin "2"))
(wire (pts (xy 57.15 242.57) (xy 54.61 242.57)) (stroke (width 0) (type default)))
(global_label "RS_A" (shape passive) (at 54.61 242.57 0) (effects (font (size 1.04 1.04)) (justify right)))
(wire (pts (xy 72.39 242.57) (xy 74.93 242.57)) (stroke (width 0) (type default)))
(global_label "RS_B" (shape passive) (at 74.93 242.57 180) (effects (font (size 1.04 1.04)) (justify left)))
(symbol (lib_id "LS30_A2:R") (at 64.77 242.57 0) (unit 1)
(in_bom yes) (on_board yes) (dnp yes)
(property "Reference" "R541" (at 64.77 236.22 0) (effects (font (size 1.12 1.12))))
(property "Value" "120 Ω / DNP" (at 64.77 238.76 0) (effects (font (size 1.2 1.2))))
(property "Footprint" "Resistor_SMD:R_0603_1608Metric" (at 64.77 242.57 0) (effects (font (size 1.12 1.12)) (hide yes)))
(property "Datasheet" "" (at 64.77 242.57 0) (effects (font (size 1.12 1.12)) (hide yes)))
(pin "1")
(pin "2"))
(wire (pts (xy 128.27 242.57) (xy 125.73 242.57)) (stroke (width 0) (type default)))
(global_label "3V3_CORE" (shape passive) (at 125.73 242.57 0) (effects (font (size 1.04 1.04)) (justify right)))
(wire (pts (xy 143.51 242.57) (xy 146.05 242.57)) (stroke (width 0) (type default)))
(global_label "GND_CORE" (shape passive) (at 146.05 242.57 180) (effects (font (size 1.04 1.04)) (justify left)))
(symbol (lib_id "LS30_A2:C") (at 135.89 242.57 0) (unit 1)
(in_bom yes) (on_board yes) (dnp no)
(property "Reference" "C501" (at 135.89 236.22 0) (effects (font (size 1.12 1.12))))
(property "Value" "100 nF" (at 135.89 238.76 0) (effects (font (size 1.2 1.2))))
(property "Footprint" "Capacitor_SMD:C_0603_1608Metric" (at 135.89 242.57 0) (effects (font (size 1.12 1.12)) (hide yes)))
(property "Datasheet" "" (at 135.89 242.57 0) (effects (font (size 1.12 1.12)) (hide yes)))
(pin "1")
(pin "2"))
(text "KURU KONTAK GİRİŞLERİ / 3,3 V ISLATMA" (at 189.23 195.58 0) (effects (font (size 2 2) (bold yes)) (justify left top)))
(wire (pts (xy 224.79 215.9) (xy 227.33 215.9)) (stroke (width 0) (type default)))
(global_label "DI1_FIELD" (shape passive) (at 227.33 215.9 180) (effects (font (size 1.04 1.04)) (justify left)))
(wire (pts (xy 224.79 218.44) (xy 227.33 218.44)) (stroke (width 0) (type default)))
(global_label "DI2_FIELD" (shape passive) (at 227.33 218.44 180) (effects (font (size 1.04 1.04)) (justify left)))
(wire (pts (xy 224.79 220.98) (xy 227.33 220.98)) (stroke (width 0) (type default)))
(global_label "GND_CORE" (shape passive) (at 227.33 220.98 180) (effects (font (size 1.04 1.04)) (justify left)))
(symbol (lib_id "LS30_A2:Connector_3") (at 210.82 218.44 0) (unit 1)
(in_bom yes) (on_board yes) (dnp no)
(property "Reference" "J505" (at 210.82 208.28 0) (effects (font (size 1.12 1.12))))
(property "Value" "DI1 / DI2 / COM" (at 210.82 210.82 0) (effects (font (size 1.2 1.2))))
(property "Footprint" "TerminalBlock_Phoenix:TerminalBlock_Phoenix_MKDS-1,5-3-5.08_1x03_P5.08mm_Horizontal" (at 210.82 218.44 0) (effects (font (size 1.12 1.12)) (hide yes)))
(property "Datasheet" "" (at 210.82 218.44 0) (effects (font (size 1.12 1.12)) (hide yes)))
(pin "1")
(pin "2")
(pin "3"))
(wire (pts (xy 265.43 217.17) (xy 262.89 217.17)) (stroke (width 0) (type default)))
(global_label "DI1_FIELD" (shape passive) (at 262.89 217.17 0) (effects (font (size 1.04 1.04)) (justify right)))
(wire (pts (xy 280.67 217.17) (xy 283.21 217.17)) (stroke (width 0) (type default)))
(global_label "DI1_LOGIC" (shape passive) (at 283.21 217.17 180) (effects (font (size 1.04 1.04)) (justify left)))
(symbol (lib_id "LS30_A2:R") (at 273.05 217.17 0) (unit 1)
(in_bom yes) (on_board yes) (dnp no)
(property "Reference" "R545" (at 273.05 210.82 0) (effects (font (size 1.12 1.12))))
(property "Value" "1 kΩ" (at 273.05 213.36 0) (effects (font (size 1.2 1.2))))
(property "Footprint" "Resistor_SMD:R_0603_1608Metric" (at 273.05 217.17 0) (effects (font (size 1.12 1.12)) (hide yes)))
(property "Datasheet" "" (at 273.05 217.17 0) (effects (font (size 1.12 1.12)) (hide yes)))
(pin "1")
(pin "2"))
(wire (pts (xy 325.12 217.17) (xy 322.58 217.17)) (stroke (width 0) (type default)))
(global_label "3V3_CORE" (shape passive) (at 322.58 217.17 0) (effects (font (size 1.04 1.04)) (justify right)))
(wire (pts (xy 340.36 217.17) (xy 342.9 217.17)) (stroke (width 0) (type default)))
(global_label "DI1_LOGIC" (shape passive) (at 342.9 217.17 180) (effects (font (size 1.04 1.04)) (justify left)))
(symbol (lib_id "LS30_A2:R") (at 332.74 217.17 0) (unit 1)
(in_bom yes) (on_board yes) (dnp no)
(property "Reference" "R546" (at 332.74 210.82 0) (effects (font (size 1.12 1.12))))
(property "Value" "10 kΩ" (at 332.74 213.36 0) (effects (font (size 1.2 1.2))))
(property "Footprint" "Resistor_SMD:R_0603_1608Metric" (at 332.74 217.17 0) (effects (font (size 1.12 1.12)) (hide yes)))
(property "Datasheet" "" (at 332.74 217.17 0) (effects (font (size 1.12 1.12)) (hide yes)))
(pin "1")
(pin "2"))
(wire (pts (xy 372.11 217.17) (xy 369.57 217.17)) (stroke (width 0) (type default)))
(global_label "DI1_LOGIC" (shape passive) (at 369.57 217.17 0) (effects (font (size 1.04 1.04)) (justify right)))
(wire (pts (xy 387.35 217.17) (xy 389.89 217.17)) (stroke (width 0) (type default)))
(global_label "GND_CORE" (shape passive) (at 389.89 217.17 180) (effects (font (size 1.04 1.04)) (justify left)))
(symbol (lib_id "LS30_A2:C") (at 379.73 217.17 0) (unit 1)
(in_bom yes) (on_board yes) (dnp no)
(property "Reference" "C502" (at 379.73 210.82 0) (effects (font (size 1.12 1.12))))
(property "Value" "10 nF" (at 379.73 213.36 0) (effects (font (size 1.2 1.2))))
(property "Footprint" "Capacitor_SMD:C_0603_1608Metric" (at 379.73 217.17 0) (effects (font (size 1.12 1.12)) (hide yes)))
(property "Datasheet" "" (at 379.73 217.17 0) (effects (font (size 1.12 1.12)) (hide yes)))
(pin "1")
(pin "2"))
(wire (pts (xy 265.43 236.22) (xy 262.89 236.22)) (stroke (width 0) (type default)))
(global_label "DI2_FIELD" (shape passive) (at 262.89 236.22 0) (effects (font (size 1.04 1.04)) (justify right)))
(wire (pts (xy 280.67 236.22) (xy 283.21 236.22)) (stroke (width 0) (type default)))
(global_label "DI2_LOGIC" (shape passive) (at 283.21 236.22 180) (effects (font (size 1.04 1.04)) (justify left)))
(symbol (lib_id "LS30_A2:R") (at 273.05 236.22 0) (unit 1)
(in_bom yes) (on_board yes) (dnp no)
(property "Reference" "R547" (at 273.05 229.87 0) (effects (font (size 1.12 1.12))))
(property "Value" "1 kΩ" (at 273.05 232.41 0) (effects (font (size 1.2 1.2))))
(property "Footprint" "Resistor_SMD:R_0603_1608Metric" (at 273.05 236.22 0) (effects (font (size 1.12 1.12)) (hide yes)))
(property "Datasheet" "" (at 273.05 236.22 0) (effects (font (size 1.12 1.12)) (hide yes)))
(pin "1")
(pin "2"))
(wire (pts (xy 325.12 236.22) (xy 322.58 236.22)) (stroke (width 0) (type default)))
(global_label "3V3_CORE" (shape passive) (at 322.58 236.22 0) (effects (font (size 1.04 1.04)) (justify right)))
(wire (pts (xy 340.36 236.22) (xy 342.9 236.22)) (stroke (width 0) (type default)))
(global_label "DI2_LOGIC" (shape passive) (at 342.9 236.22 180) (effects (font (size 1.04 1.04)) (justify left)))
(symbol (lib_id "LS30_A2:R") (at 332.74 236.22 0) (unit 1)
(in_bom yes) (on_board yes) (dnp no)
(property "Reference" "R548" (at 332.74 229.87 0) (effects (font (size 1.12 1.12))))
(property "Value" "10 kΩ" (at 332.74 232.41 0) (effects (font (size 1.2 1.2))))
(property "Footprint" "Resistor_SMD:R_0603_1608Metric" (at 332.74 236.22 0) (effects (font (size 1.12 1.12)) (hide yes)))
(property "Datasheet" "" (at 332.74 236.22 0) (effects (font (size 1.12 1.12)) (hide yes)))
(pin "1")
(pin "2"))
(wire (pts (xy 372.11 236.22) (xy 369.57 236.22)) (stroke (width 0) (type default)))
(global_label "DI2_LOGIC" (shape passive) (at 369.57 236.22 0) (effects (font (size 1.04 1.04)) (justify right)))
(wire (pts (xy 387.35 236.22) (xy 389.89 236.22)) (stroke (width 0) (type default)))
(global_label "GND_CORE" (shape passive) (at 389.89 236.22 180) (effects (font (size 1.04 1.04)) (justify left)))
(symbol (lib_id "LS30_A2:C") (at 379.73 236.22 0) (unit 1)
(in_bom yes) (on_board yes) (dnp no)
(property "Reference" "C503" (at 379.73 229.87 0) (effects (font (size 1.12 1.12))))
(property "Value" "10 nF" (at 379.73 232.41 0) (effects (font (size 1.2 1.2))))
(property "Footprint" "Capacitor_SMD:C_0603_1608Metric" (at 379.73 236.22 0) (effects (font (size 1.12 1.12)) (hide yes)))
(property "Datasheet" "" (at 379.73 236.22 0) (effects (font (size 1.12 1.12)) (hide yes)))
(pin "1")
(pin "2"))
(text "Röle kontakları bobin/lojik beslemelerinden ayrı. 5 V bobinlerin toplam nominal akımı yaklaşık 216 mA.\nDI, gerilimsiz kontak varsayımıyla çizilmiştir. RS485, ana çekirdek referansındadır." (at 20.32 256.54 0) (effects (font (size 1.26 1.26)) (justify left top))))
